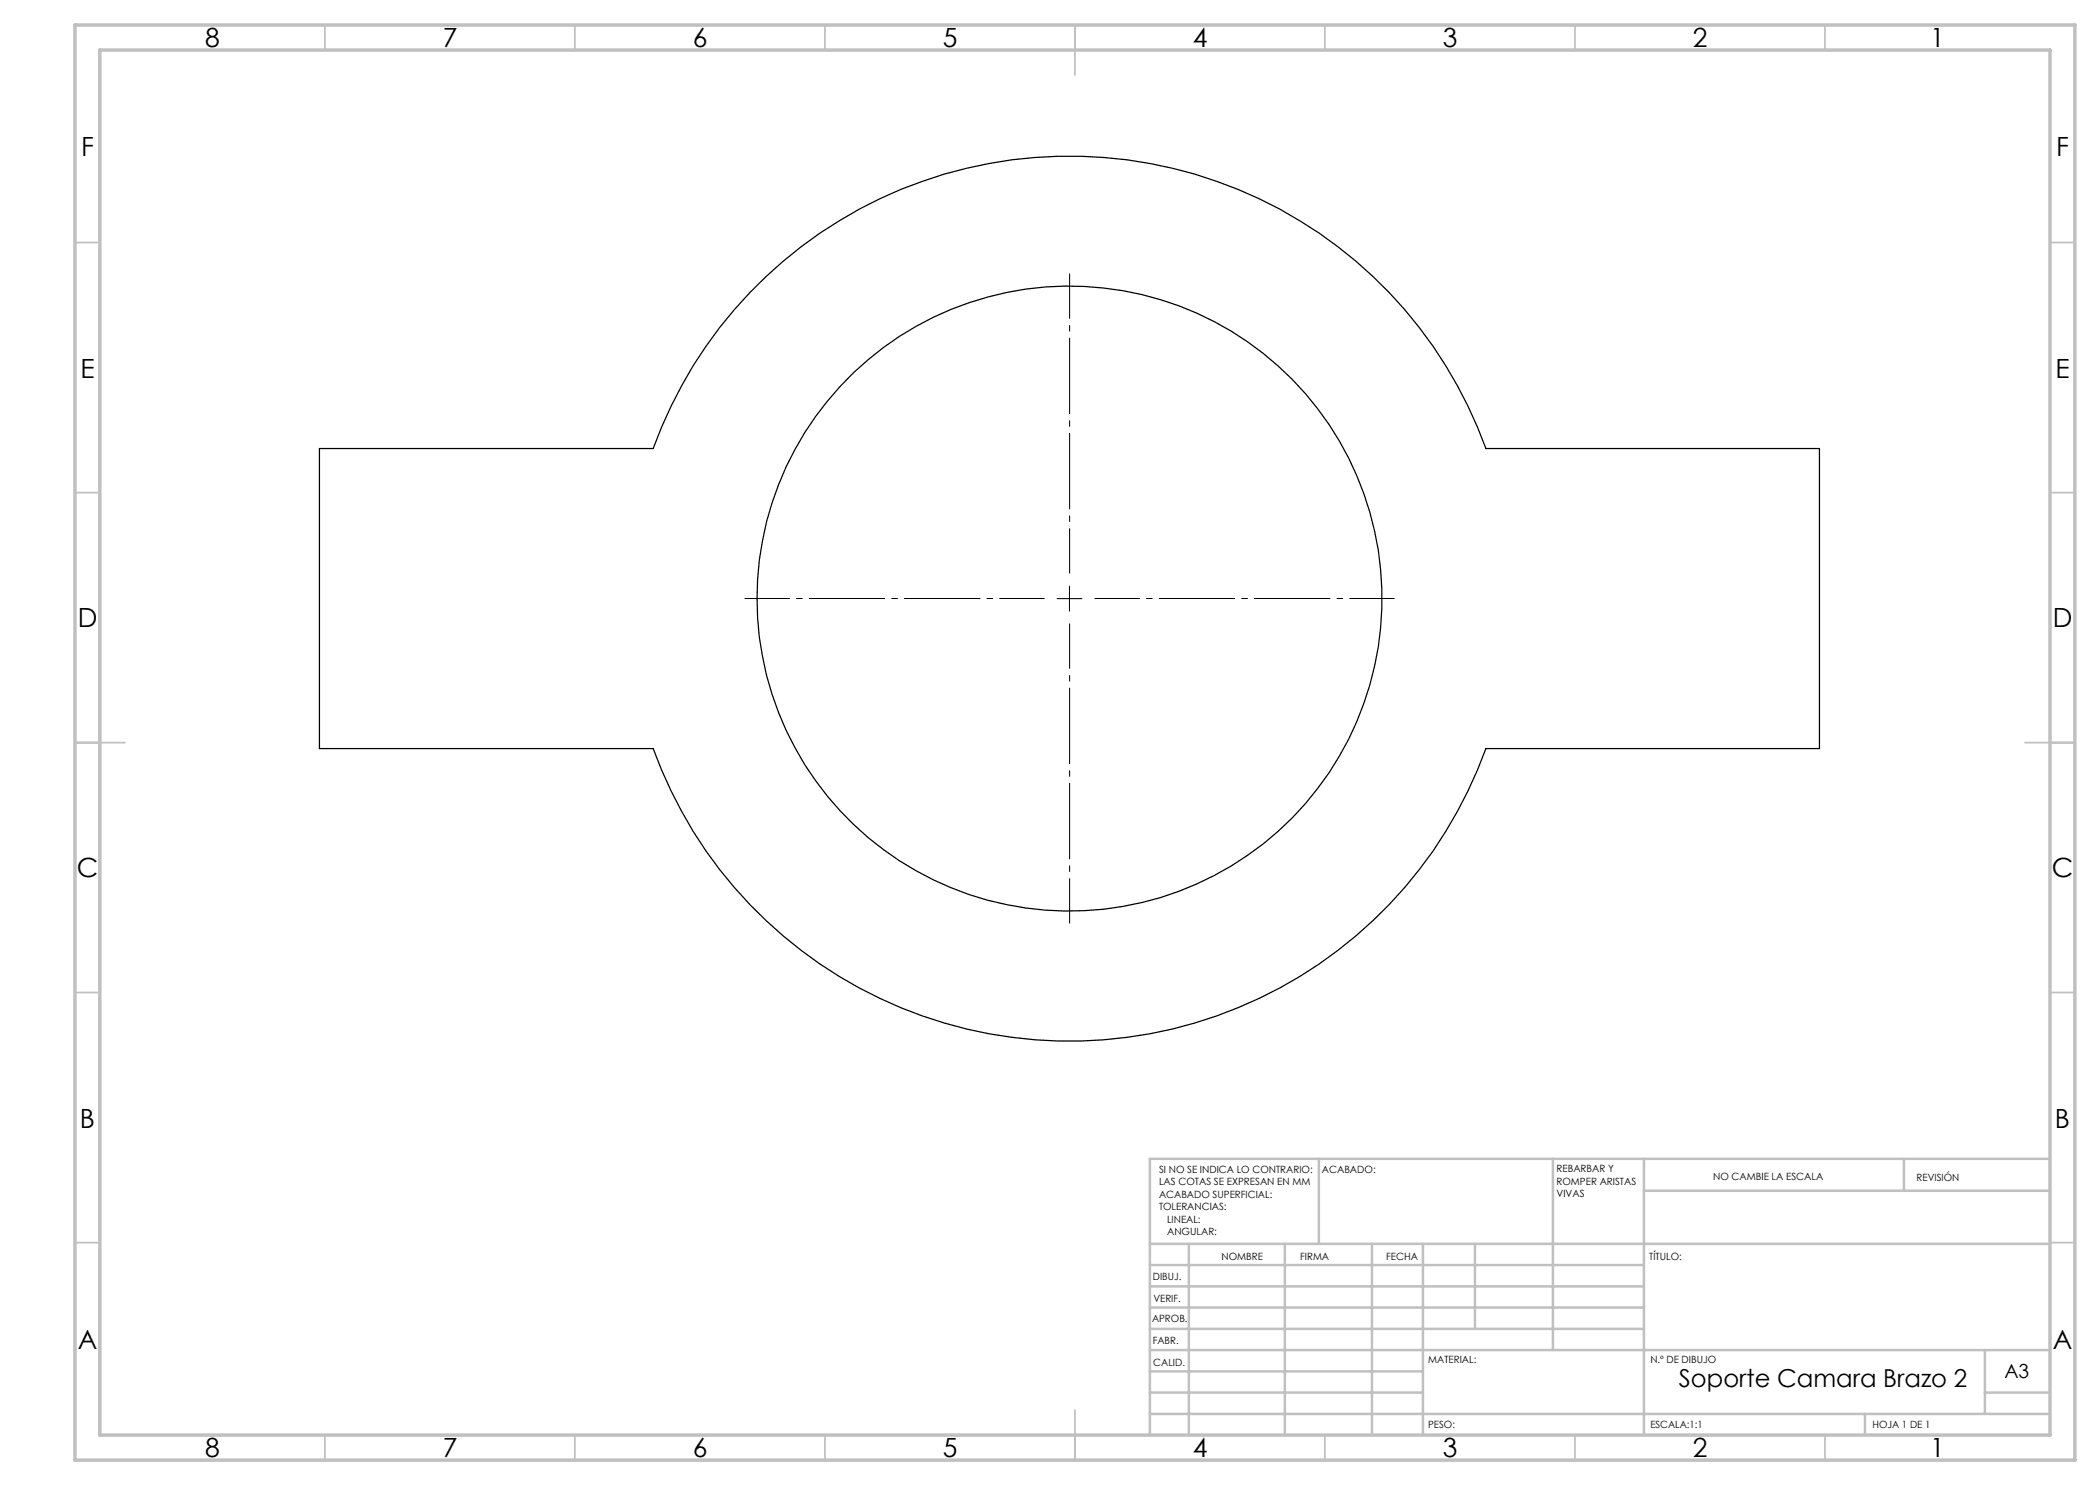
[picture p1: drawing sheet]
<svg xmlns="http://www.w3.org/2000/svg" width="420mm" height="297mm" viewBox="0 0 420 297" stroke-linecap="round" stroke-linejoin="round" font-family="sans-serif">
<g fill="none" stroke="#000" stroke-width=".25">
<path d="M63.9 89.7h66.7a88.5 88.5 0 0 1 83.3-58.5 88.5 88.5 0 0 1 83.3 58.5h66.7v60h-66.7a88.5 88.5 0 0 1-83.3 58.5 88.5 88.5 0 0 1-83.3-58.5h-66.7z"/>
<circle cx="213.9" cy="119.7" r="62.5"/>
</g>
<path d="M208.9 119.7h-60M213.9 114.7v-60M218.9 119.7h60M213.9 124.7v60" fill="none" stroke="#000" stroke-width=".2" stroke-dasharray="15.2 1.3 1.3 1.3" stroke-dashoffset="6.2" stroke-linecap="butt"/>
<path d="M211.4 119.7h5M213.9 117.2v5" fill="none" stroke="#000" stroke-width=".2"/>
<g fill="none" stroke="#c0c0c0" stroke-width=".35">
<path d="M65 5v5M115 5v5M165 5v5M215 5v10M265 5v5M315 5v5M365 5v5M15 48.5h5M410 48.5h5M15 98.5h5M410 98.5h5M15 148.5h10"/>
<path d="M405 148.5h10M15 198.5h5M410 198.5h5M15 248.5h5M410 248.5h5M65 287v5M115 287v5M165 287v5M215 282v10M265 287v5M315 287v5M365 287v5"/>
</g>
<g fill="none" stroke="#c0c0c0" stroke-width=".5">
<path d="M263.8 231.8v17M310.6 231.8v38.2M328.8 231.8v55.2M328.8 238.2h81.2M380.8 231.8v6.4M410 231.8h-180v55.2M230 248.8h180M230 257.3h98.8M230 253h98.8M237.8 248.8v38.2M257 248.8v38.2M274.4 248.8v38.2"/>
<path d="M284.6 248.8v38.2M295 248.8v17M230 265.8h98.8M230 261.5h98.8M230 278.5h54.6M230 274.3h54.6M230 270h180M397 278.5h13M397 270v12.8M230 282.8h180M373 282.8v4.2"/>
</g>
<path d="M15 5h400v287h-400zM20 10h390v277h-390z" fill="none" stroke="#c0c0c0" stroke-width=".7"/>
<g font-size="5.3">
<text x="41" y="9.5">8</text>
<text x="88.5" y="9.5">7</text>
<text x="138.5" y="9.5">6</text>
<text x="188.5" y="9.5">5</text>
<text x="238.5" y="9.5">4</text>
<text x="288.5" y="9.5">3</text>
<text x="338.5" y="9.5">2</text>
<text x="386" y="9.5">1</text>
<text x="16.2" y="31.2">F</text>
<text x="411.2" y="31.2">F</text>
<text x="16.1" y="75.5">E</text>
<text x="411.1" y="75.5">E</text>
<text x="15.5" y="125.5">D</text>
<text x="410.5" y="125.5">D</text>
<text x="15.4" y="175.5">C</text>
<text x="410.4" y="175.5">C</text>
<text x="16" y="225.5">B</text>
<text x="411" y="225.5">B</text>
<text x="15.5" y="269.7">A</text>
<text x="410.5" y="269.7">A</text>
<text x="41" y="291.5">8</text>
<text x="88.5" y="291.5">7</text>
<text x="138.5" y="291.5">6</text>
<text x="188.5" y="291.5">5</text>
<text x="238.5" y="291.5">4</text>
<text x="288.5" y="291.5">3</text>
<text x="338.5" y="291.5">2</text>
<text x="386" y="291.5">1</text>
</g>
<text font-size="4.9" x="335.8" y="277.3">Soporte Camara Brazo 2</text>
<text font-size="3.9" x="400.9" y="275.5">A3</text>
<g font-size="2">
<text x="231.8" y="234.6">SI NO SE INDICA LO CONTRARIO:</text>
<text x="231.8" y="237.1">LAS COTAS SE EXPRESAN EN MM</text>
<text x="231.8" y="239.6">ACABADO SUPERFICIAL:</text>
<text x="264.4" y="234.6">ACABADO:</text>
<text x="311.3" y="234.5">REBARBAR Y</text>
<text x="311.3" y="237">ROMPER ARISTAS</text>
<text x="311.3" y="239.5">VIVAS</text>
<text x="342.6" y="236">NO CAMBIE LA ESCALA</text>
<text x="383.3" y="236.2">REVISIÓN</text>
<text x="231.8" y="242.1">TOLERANCIAS:</text>
<text x="233.4" y="244.6">LINEAL:</text>
<text x="233.4" y="247.1">ANGULAR:</text>
<text x="244.3" y="252">NOMBRE</text>
<text x="260" y="251.9">FIRMA</text>
<text x="277.2" y="251.9">FECHA</text>
<text x="329.9" y="251.9">TÍTULO:</text>
<text x="230.6" y="256.1">DIBUJ.</text>
<text x="230.7" y="260.3">VERIF.</text>
<text x="230.4" y="264.4">APROB.</text>
<text x="230.5" y="268.8">FABR.</text>
<text x="230.7" y="273.1">CALID.</text>
<text x="285.6" y="272.5">MATERIAL:</text>
<text x="330.1" y="272.5">N.º DE DIBUJO</text>
<text x="285.6" y="285.5">PESO:</text>
<text x="330.1" y="285.6">ESCALA:1:1</text>
<text x="374.5" y="285.6">HOJA 1 DE 1</text>
</g>
</svg>
